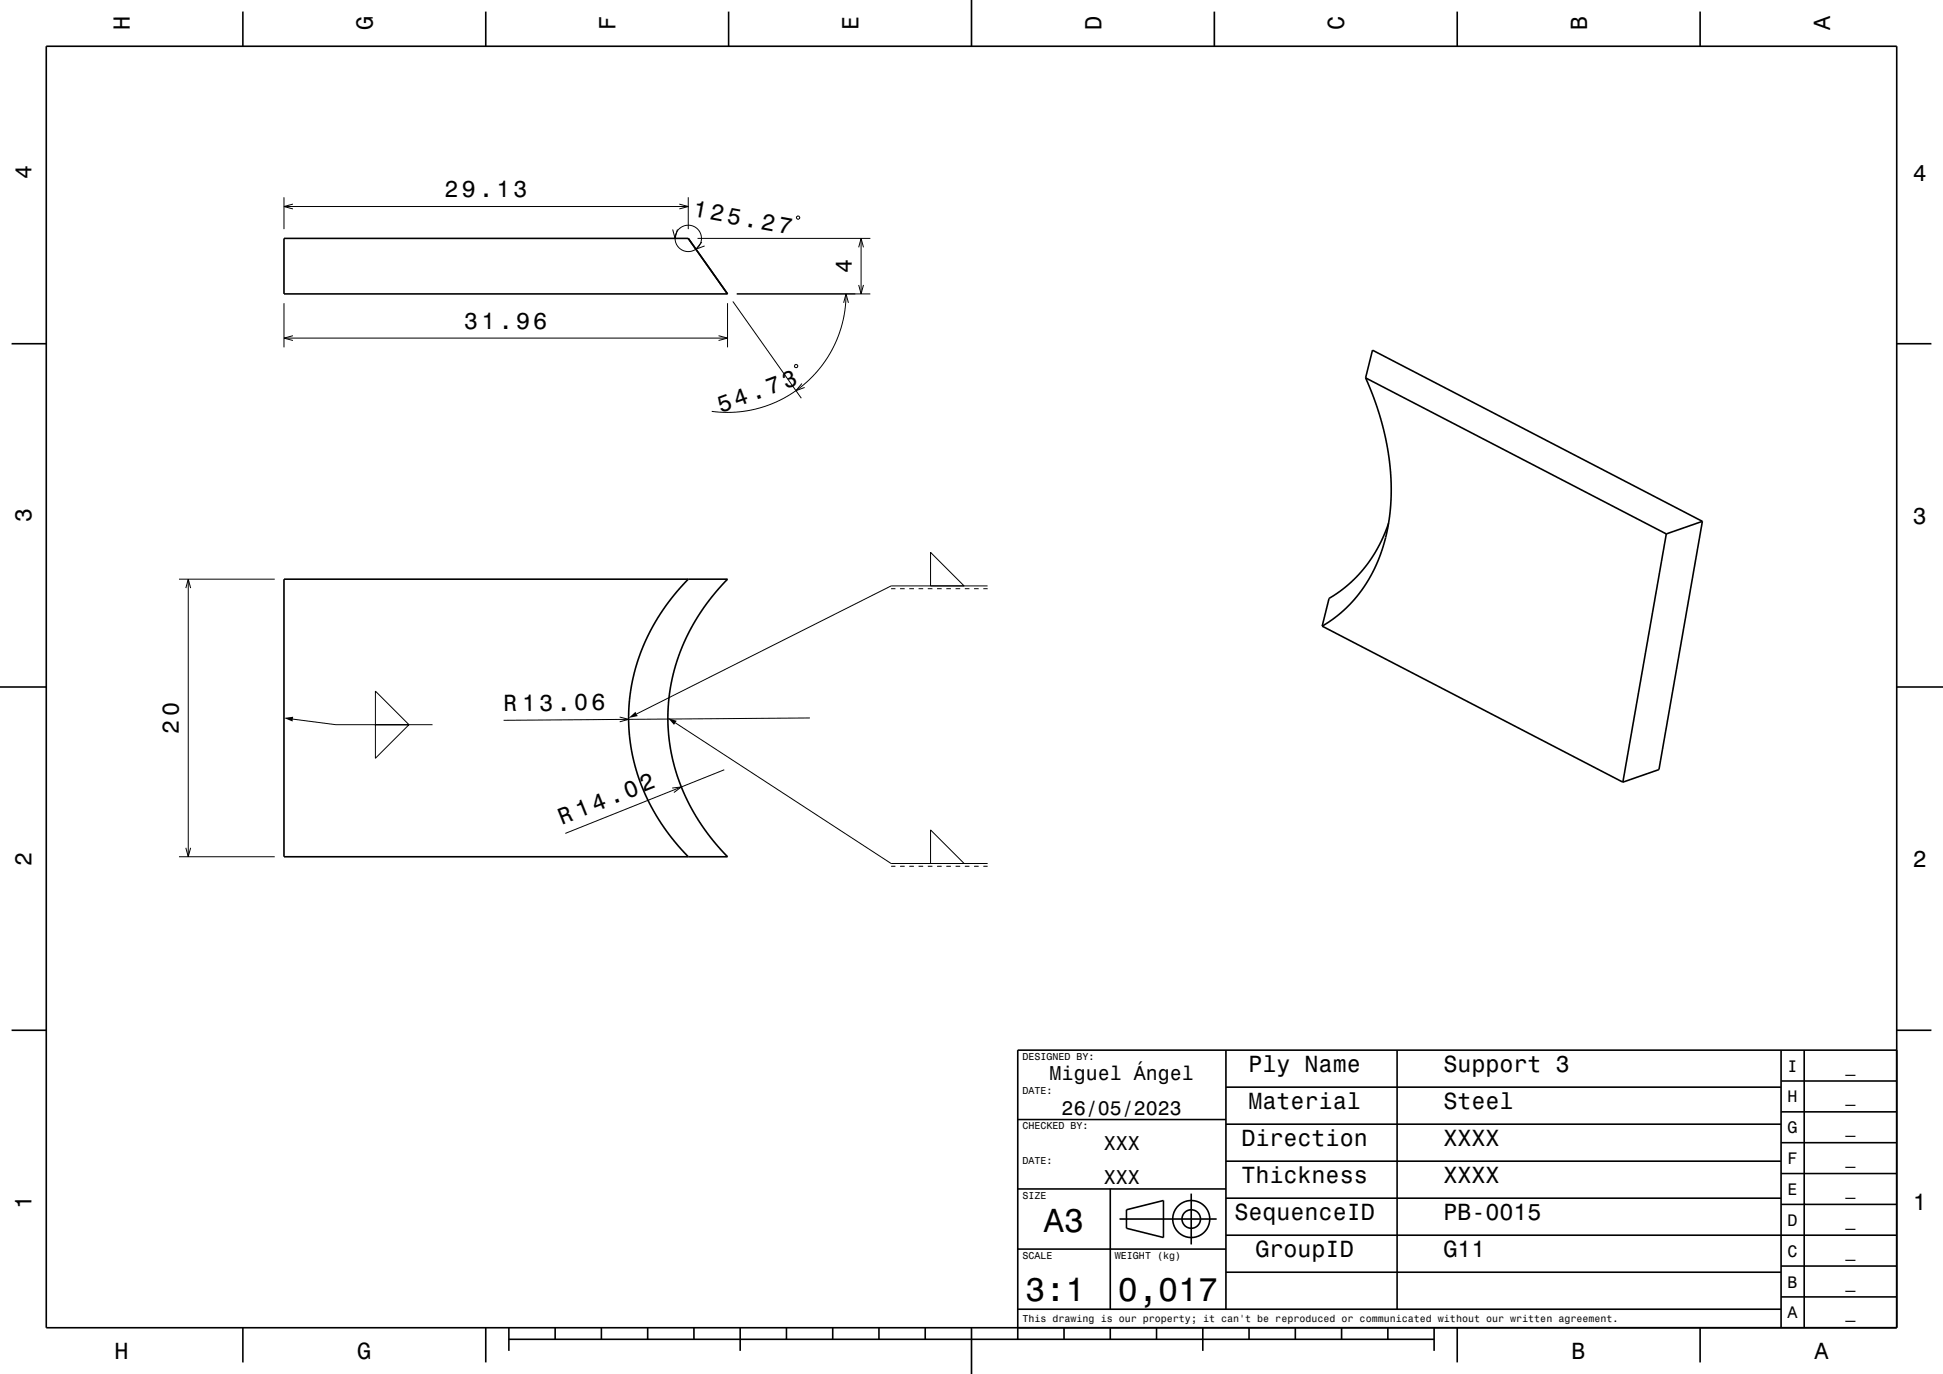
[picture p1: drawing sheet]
<svg xmlns="http://www.w3.org/2000/svg" width="420mm" height="297mm" viewBox="0 0 420 297" stroke-linecap="round" stroke-linejoin="round" font-family="sans-serif">
<g fill="none" stroke="#000" stroke-width=".22">
<path d="M61.4 42.6v6.9M61.4 44.6h87.4M63.3 44.1l-1.9 .5 1.9 .6M145.4 49.6l.5 1.9 .5-1.9M146.8 44.1l2 .5-2 .6M148.8 42.6v6.9M150.8 51.5h37.3M151.7 52.3l-1.3 1.6 1.9-.7M172.2 46.9l.5-.2 .1 .5-.5 .2zM185.6 53.5l.5-2 .6 2M186.1 51.5v12M61.4 65.5v9.6"/>
<path d="M61.4 73.1h95.9M63.3 72.6l-1.9 .5 1.9 .5M155.3 72.6l2 .5-2 .5M157.3 65.5v9.6M158.4 65.2l14.8 20.9M159.3 63.5h28.8M171.9 78.8l.5 .1-.1 .5h-.5zM182.4 65.5l.5-2 .5 2M182.9 63.5l-.2 2.7-.4 2.7-.8 2.9-.9 2.3-1.4 2.7-1.4 2-1.8 2.2-1.7 1.7-2 1.6-2.5 1.6-2.7 1.3-2.4 .8-2.6 .7-3 .4h-2.8l-2.5-.2M185.6 61.6l.5 1.9 .6-1.9M173.3 82.9l-1.2 1.5 1.8-.6M201.2 119.4l7.2 7.3h-7.2z"/>
<path d="M38.7 125.2h20.7M40.2 127.1l.5-1.9 .5 1.9M40.7 125.2v60M192.6 127.3h1M194.6 127.3h1M196.6 127.3h1M198.6 127.3h1M200.6 127.3h1M202.6 127.3h1M204.6 127.3h1M206.6 127.3h1M208.6 127.3h1"/>
<path d="M210.6 127.3h1M212.6 127.3h.9M213.5 126.7h-20.9l-55 27.6M63.3 155.4l9.3 1.3h20.9M81.1 149.4l7.3 7.3h-7.3zM81.1 156.7h7.3l-7.3 7.2zM133.9 155l2 .5-1.9 .5M146 156.2l46.6 30.5h20.9M175.1 155.2l-66.2 .5M145.3 170.3l2-.2-1.6 1.2M156.6 166.4l-34.4 13.7M201.2 179.4l7.2 7.3h-7.2z"/>
<path d="M38.7 185.2h20.7M40.2 183.3l.5 1.9 .5-1.9M192.6 187.3h1M194.6 187.3h1M196.6 187.3h1M198.6 187.3h1M200.6 187.3h1M202.6 187.3h1M204.6 187.3h1M206.6 187.3h1M208.6 187.3h1M210.6 187.3h1"/>
<path d="M212.6 187.3h.9"/>
<circle cx="148.8" cy="51.5" r="2.85"/>
</g>
<g fill="none" stroke="#000" stroke-width=".35">
<path d="M10 10h400v277h-400zM52.5 2.5v7.5M105 2.5v7.5M157.5 2.5v7.5M210 0v10M262.5 2.5v7.5M315 2.5v7.5M367.5 2.5v7.5M61.4 51.5h87.4l8.5 12h-95.9zM2.5 74.3h7.5M410 74.3h7.5M295.2 81.7l1.5 3.6 1.5 4.5 1.1 4.1 .8 4 .5 4.3 .1 3.7-.1 3.6-.5 3.7-.8 3.7-1 3.4-1.3 2.9-1.8 3.1-1.9 2.7-2.2 2.4-2.6 2.2-2.7 1.7"/>
<path d="M295.2 81.7l1.5-6 71.3 37M295.2 81.7l65 33.7M300.2 113.1l-1.1 2.8-1.3 2.5-1.4 2.4-1.4 1.9-1.7 1.9-1.9 1.8-1.9 1.5-2.2 1.5-1.5 5.9M360.2 115.4l-9.4 53.7M368 112.7l-9.4 53.7-7.8 2.7M368 112.7l-7.8 2.7M61.4 125.2h95.9l-3 3.3-2.5 3.3-2.2 3.6-1.8 3.6-1.5 3.9-1 3.8-.7 4.1-.2 4.2 .1 3.9 .7 4.5 1 3.8 1.5 3.9 1.8 3.8 2.3 3.6 2.4 3.3 3.1 3.4h-95.9zM148.8 125.2l-2.8 3.1-2.7 3.5-2.1 3.4-2 4-1.5 4.1-.9 3.6-.7 4.1-.2 3.8 .2 4.3 .6 3.9 1 4.2 1.4 3.7 1.7 3.6 2.5 4 2.6 3.5 2.9 3.2M285.8 135.3l65 33.8M0 148.5h10M410 148.5h10M2.5 222.7h7.5"/>
<path d="M265 235h120M265 227v56M302 227v56M385 233.7h25M385 227v60M390 227v60M410 222.7h7.5M410 227h-190v62.5M220 257h45M220 242h45M240 257v26M257.5 258v11"/>
<path d="M265 259h120M265 251h120M265 243h120M385 253.7h25M385 247h25M385 240.3h25M220 270h45M242 263.5h21M243.5 261.5l8-2v8l-8-2zM265 275h120M265 267h145M385 273.7h25"/>
<path d="M385 260.3h25M52.5 287v7.5M105 287v7.5M110 289.5h200M110 287v5M120 287v2.5M130 287v2.5M140 287v2.5M150 287v2.5M160 287v5M170 287v2.5M180 287v2.5"/>
<path d="M190 287v2.5M200 287v2.5M210 287v10M220 283h165M230 287v2.5M240 287v2.5M250 287v2.5M260 287v5M270 287v2.5M280 287v2.5M290 287v2.5M300 287v2.5"/>
<path d="M310 287v5M315 287v7.5M367.5 287v7.5M385 280.3h25"/>
<circle cx="257.5" cy="263.5" r="2"/>
<circle cx="257.5" cy="263.5" r="4"/>
</g>
<g fill="#000">
<path d="M61.4 155.2l2-.3-.2 1.1z" fill-rule="evenodd"/>
<path d="M135.9 155.2l1.5-1.3 .4 .9z" fill-rule="evenodd"/>
<path d="M144.4 155.2l1.9 .6-.6 .9z" fill-rule="evenodd"/>
</g>
<g font-size="7.2">
<text x="225.7" y="266.3">A3</text>
<text x="221.7" y="281.3">3:1</text>
<text x="241.7" y="281.3">0,017</text>
</g>
<text font-size="5.1" x="155.8" y="89.2" transform="rotate(-20 155.8 89.2)">54.73</text>
<g font-size="5">
<text x="28.1" y="6.5" transform="rotate(-90 28.1 6.5)">H</text>
<text x="80.6" y="6.5" transform="rotate(-90 80.6 6.5)">G</text>
<text x="133.1" y="6.5" transform="rotate(-90 133.1 6.5)">F</text>
<text x="185.6" y="6.5" transform="rotate(-90 185.6 6.5)">E</text>
<text x="238.1" y="6.5" transform="rotate(-90 238.1 6.5)">D</text>
<text x="290.6" y="6.5" transform="rotate(-90 290.6 6.5)">C</text>
<text x="343.1" y="6.5" transform="rotate(-90 343.1 6.5)">B</text>
<text x="395.6" y="6.5" transform="rotate(-90 395.6 6.5)">A</text>
<text x="6.8" y="38.7" transform="rotate(-90 6.8 38.7)">4</text>
<text x="413.5" y="39">4</text>
<text x="96.1" y="42.6">29.13</text>
<text x="149.7" y="46.8" transform="rotate(10 149.7 46.8)">125.27</text>
<text x="184.1" y="59" transform="rotate(-90 184.1 59)">4</text>
<text x="100.3" y="71.1">31.96</text>
<text x="6.8" y="112.9" transform="rotate(-90 6.8 112.9)">3</text>
<text x="413.5" y="113.2">3</text>
<text x="108.9" y="153.7" transform="rotate(-1 108.9 153.7)">R 13.06</text>
<text x="38.7" y="158.6" transform="rotate(-90 38.7 158.6)">20</text>
<text x="121.5" y="178.3" transform="rotate(-22 121.5 178.3)">R 14.02</text>
<text x="6.8" y="187.1" transform="rotate(-90 6.8 187.1)">2</text>
<text x="413.5" y="187.4">2</text>
<text x="269.9" y="231.8">Ply Name</text>
<text x="312" y="231.8">Support 3</text>
<text x="269.9" y="239.8">Material</text>
<text x="312" y="239.8">Steel</text>
<text x="268.3" y="247.8">Direction</text>
<text x="312" y="247.8">XXXX</text>
<text x="268.3" y="255.8">Thickness</text>
<text x="312" y="255.8">XXXX</text>
<text x="6.8" y="261.3" transform="rotate(-90 6.8 261.3)">1</text>
<text x="266.8" y="263.8">SequenceID</text>
<text x="312" y="263.8">PB-0015</text>
<text x="413.5" y="261.6">1</text>
<text x="271.4" y="271.8">GroupID</text>
<text x="312" y="271.8">G11</text>
<text x="24.7" y="293.8">H</text>
<text x="77.2" y="293.8">G</text>
<text x="339.7" y="293.8">B</text>
<text x="392.2" y="293.8">A</text>
</g>
<g font-size="4.3">
<text x="226.9" y="233.5">Miguel Ángel</text>
<text x="229.5" y="241">26/05/2023</text>
<text x="238.6" y="248.5">XXX</text>
<text x="238.6" y="256">XXX</text>
</g>
<g font-size="3.6">
<text x="386.4" y="231.6">I</text>
<text x="398.9" y="231.6">_</text>
<text x="386.4" y="238.3">H</text>
<text x="398.9" y="238.3">_</text>
<text x="386.4" y="245">G</text>
<text x="398.9" y="245">_</text>
<text x="386.4" y="251.6">F</text>
<text x="398.9" y="251.6">_</text>
<text x="386.4" y="258.3">E</text>
<text x="398.9" y="258.3">_</text>
<text x="386.4" y="265">D</text>
<text x="398.9" y="265">_</text>
<text x="386.4" y="271.6">C</text>
<text x="398.9" y="271.6">_</text>
<text x="386.4" y="278.3">B</text>
<text x="398.9" y="278.3">_</text>
<text x="386.4" y="285">A</text>
<text x="398.9" y="285">_</text>
</g>
<g font-size="2.2">
<text x="221" y="229.1">DESIGNED BY:</text>
<text x="221" y="236.6">DATE:</text>
<text x="221" y="244.1">CHECKED BY:</text>
<text x="221" y="251.6">DATE:</text>
<text x="221" y="259.1">SIZE</text>
<text x="221" y="272.1">SCALE</text>
<text x="241" y="272.1">WEIGHT (kg)</text>
<text x="221" y="285.8">This drawing is our property; it can't be reproduced or communicated without our written agreement.</text>
</g>
</svg>
